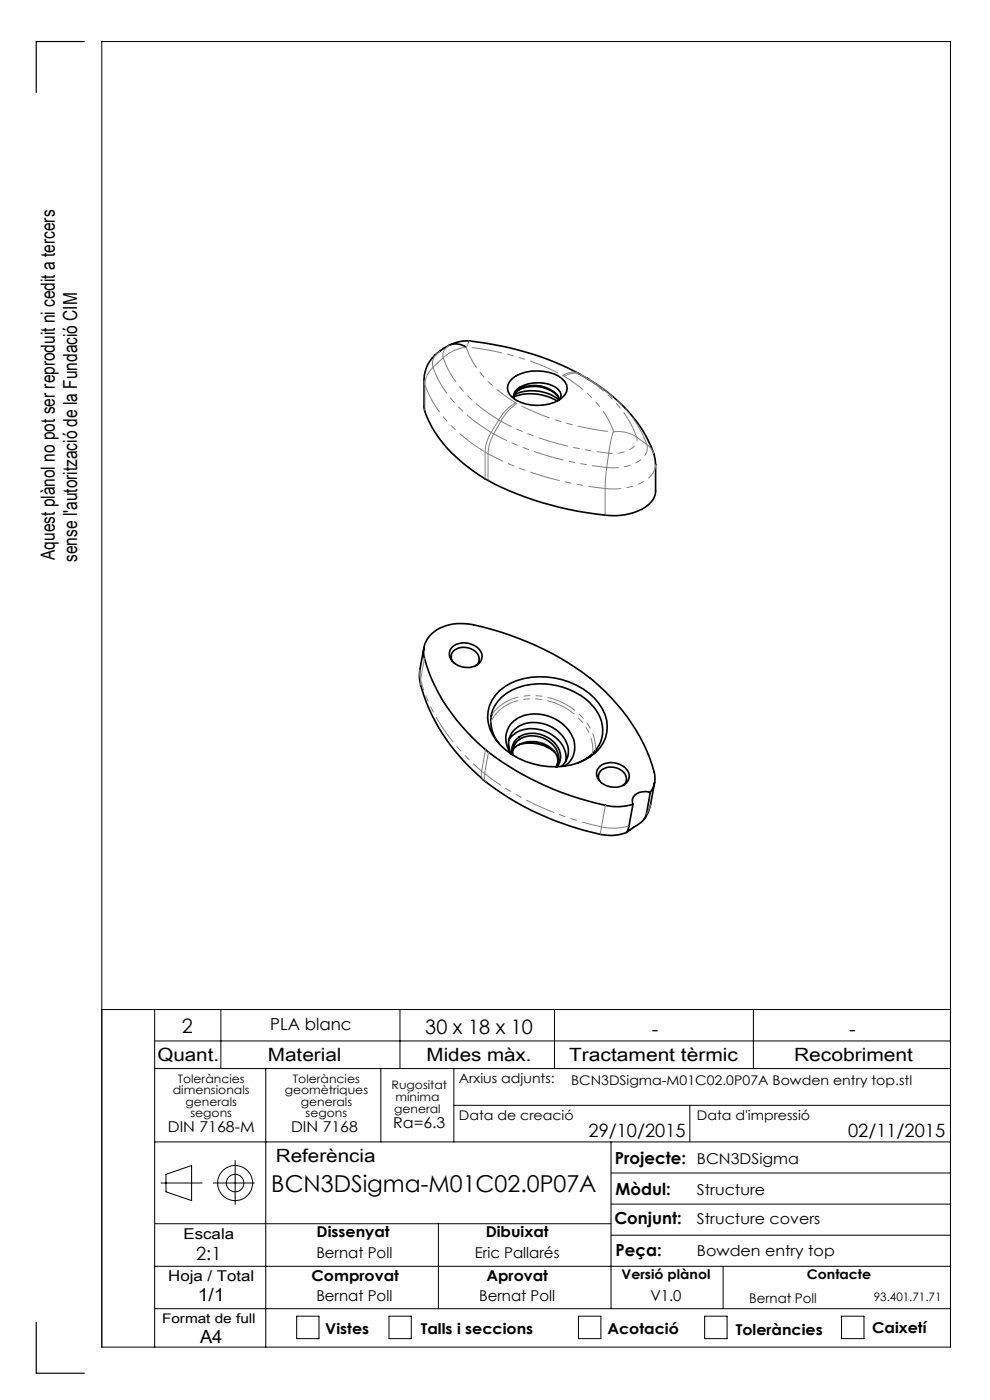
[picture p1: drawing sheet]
<svg xmlns="http://www.w3.org/2000/svg" width="210mm" height="297mm" viewBox="0 0 210 297" stroke-linecap="round" stroke-linejoin="round" font-family="sans-serif">
<g fill="none" stroke="#000" stroke-width=".21">
<path d="M21.6 214.2h180M32.8 214.2v71.6M46.8 214.2v12.5M84.8 214.2v12.5M117.6 214.2v12.5M159.8 214.2v12.5M32.8 220.8h168.8M32.8 226.7h168.8M56.4 226.7v59.1M80.8 226.7v15.5M96.3 226.7v15.5M96.3 234.5h105.3"/>
<path d="M146.3 234.5v7.7M32.8 259.6h96.8M32.8 242.2h168.8M34.1 251h8.8M35.2 249.1l5.4-1.8v7.4l-5.4-1.9zM45.3 251h8.7M49.9 246.2v9.3M93 259.6v18M129.6 242.2v35.4M129.6 255.4h72M129.6 248.8h72M32.8 277.6h168.8"/>
<path d="M32.8 268.6h168.8M62.9 279.2h4.8v4.8h-4.8zM82.5 279.2h4.7v4.8h-4.7zM122.7 279.2h4.8v4.8h-4.8zM129.6 262h72M149.5 279.2h4.7v4.8h-4.7zM153.4 268.6v9M178.5 279.2h4.8v4.8h-4.8zM21.6 285.8h180v-277h-180v277"/>
<circle cx="49.9" cy="251" r="3.7"/>
<circle cx="49.9" cy="251" r="1.86"/>
</g>
<path d="M17.9 8.8h-10.2v10.8M7.7 280.5v10.8h10.2" fill="none" stroke="#000" stroke-width=".25"/>
<g fill="none" stroke="#000" stroke-width=".35">
<path d="M95.6 73.1l.7-.3a6.7 6.7 0 0 1 3.4-.4 61.6 61.6 0 0 1 24.9 7.9M98.9 73.6a4.1 4.1 0 0 0-5.4 .8 7.6 7.6 0 0 0-3.5 6.2M108.7 80.3a9.4 9.4 0 0 1 10.5 0 2.45 2.45 0 0 1 0 4.1 9.2 9.2 0 0 1-10.5-.1 2.45 2.45 0 0 1 0-4zM109 84.6l-.1-.5a2.64 2.64 0 0 1 2.3-2.4 7 7 0 0 1 7.3 1l.5 1-.1 1M109.1 83.8a9 9 0 0 1 9.5 1.1M109.6 83a7 7 0 0 1 8.9 1.2M118.7 84.8a5.7 5.7 0 0 0-5.7-3 4 4 0 0 0-4.1 2.4 10.9 10.9 0 0 1 9.3 .9M124.6 80.3l.3 .2M124.9 80.5a30.2 30.2 0 0 1 13.9 16.3l.3 1.8v5.6a5.1 5.1 0 0 1-3.6 4.1 15 15 0 0 1-9.1 .7 63 63 0 0 1-23.5-7.4 29.4 29.4 0 0 1-12.4-13.2l-.5-2v-5.8M89.9 137.4l-.8 4.6a9.4 9.4 0 0 0 .8 5.6 43.1 43.1 0 0 0 21.3 23.5 66.7 66.7 0 0 0 16.2 5.9M96.1 137.2a4.1 4.1 0 0 1 6.1 1.7 2.51 2.51 0 0 1-2.6 2.7 3.8 3.8 0 0 1-4.3-2.7l.2-1.1zM96 140.3a1.87 1.87 0 0 1 1.3-2.8 3.4 3.4 0 0 1 4.3 1.9v.4a1.58 1.58 0 0 1-.7 1.4"/>
<path d="M104.4 151.6l-.2 .3M105.9 157.8a7.1 7.1 0 0 1 2.7-11.4 14.9 14.9 0 0 1 17.7 4.1 7.1 7.1 0 0 1-2.9 11l-.8 .4M105.9 146.5a14.9 14.9 0 0 1 14.9-1.8 11.9 11.9 0 0 1 7.9 8.1 7.8 7.8 0 0 1-4.7 8.5 16 16 0 0 1-18.8-4.3 7.5 7.5 0 0 1 .7-10.5zM107.9 156.9a6.3 6.3 0 0 1 7.6-1.8 6.4 6.4 0 0 1 4.6 6.2l-.1 .2M108.3 159.8a5.1 5.1 0 0 1 3.6-8.2 8.7 8.7 0 0 1 9.9 5.8 4.8 4.8 0 0 1-2 5.1M108.8 159.1a5.5 5.5 0 0 1 5.9-1.5 4.6 4.6 0 0 1 3.6 3.7l-.2 1M110.1 158a7.9 7.9 0 0 1 7.7 1.7M108.5 160a4.5 4.5 0 0 1 3.5-6.7 7.5 7.5 0 0 1 8.5 5.5 4.2 4.2 0 0 1-1.4 3.8M108.7 160.2a3.7 3.7 0 0 1 4.1-4.6 5.9 5.9 0 0 1 6.1 4.6l-.2 1.4-.5 1.1M108.8 160.2a3.6 3.6 0 0 1 4-4.1 5.6 5.6 0 0 1 5.7 4.5l-.1 1-.5 1.1M127.2 165.7a1.98 1.98 0 0 1 1.7-2.9 3.3 3.3 0 0 1 4 2.4l-.1 .7-.6 .7M127.3 162.6a4.1 4.1 0 0 1 6.2 1.7 2.51 2.51 0 0 1-2.7 2.7 3.8 3.8 0 0 1-4.3-2.7 1.96 1.96 0 0 1 .8-1.7z"/>
<path d="M134.3 170.6l-1 5.2a1.15 1.15 0 0 1-1.3 1.1l-2 .3-2.6-.2M137.9 168.1a5 5 0 0 0 .8-4.3 40.3 40.3 0 0 0-13.3-19.8 60.7 60.7 0 0 0-26.7-11.7 8.8 8.8 0 0 0-8 3.1 5.7 5.7 0 0 0-.2 5.7 41.7 41.7 0 0 0 12.9 18.3 61.8 61.8 0 0 0 26.5 11.7h2.3l2.1-.5M137.9 168.1a2.89 2.89 0 0 0-3.7 1.4l.1 1.1M137.9 168.1l-.8 4.6a4.9 4.9 0 0 1-2.8 2.8l-1.2 .9M138.9 166l-1 5.3-.5 1.2-.8 1.3"/>
</g>
<path d="M128.4 103.6a68.3 68.3 0 0 1-24.9-7.3" fill="none" stroke="#808080" stroke-width=".21" stroke-dasharray="6.3 1.3 1.3 1.3 1.3 1.3" stroke-dashoffset="2.8"/>
<g fill="none" stroke="#808080" stroke-width=".21" stroke-dasharray="6.3 1.3 1.3 1.3 1.3 1.3">
<path d="M91.9 77.9l2.1-2M93.3 74.5a3.1 3.1 0 0 0-1.4 3.4M94 75.9a8.5 8.5 0 0 1 4.9-2.2M94 75.9a2.5 2.5 0 0 1 1.3-2.7M98.9 73.6v.1M99 73.6h-.1M99.8 72.4l-.3 .1-.5 1.1M119.4 79.7a3.4 3.4 0 0 1 3.4-.5M119.7 79.8l-.3-.1M119.7 79.8a3.7 3.7 0 0 1 3.6-.3M123 79.4l.3 .1M123.3 79.5l1.6 .9"/>
<path d="M90.1 81.6a5.1 5.1 0 0 1 1.8-3.7M90.1 81.6v5.6M90.1 81.6l-.1-1M102.9 95.9a8.4 8.4 0 0 1 1.3-4.2M102.9 95.9v5.7M103.5 96.3a9 9 0 0 1 1.2-4.2M103.5 96.3v5.6M103.5 96.3l-.6-.4M104.2 91.7l.5 .4M104.2 91.7l1.6-2.6M104.7 92.1l1.5-2.7M105.8 89.1a10 10 0 0 1 3.6-3.7"/>
<path d="M106.2 89.4a10.2 10.2 0 0 1 3.4-3.8M106.2 89.4l-.4-.3M109.4 85.4l.2 .2M129.1 96.1l-.4 3.1M130.1 91.7l-1 4.4M130.1 91.7l.1-.1M130.2 91.6a7 7 0 0 1 4.8 1.1M135 92.7l2.2 1.6M138.7 96.3l-.5-1-1-1M128.4 103.6l.3-4.4M128.4 103.6v5.7M89.1 142l-.1 1 .2 1.2"/>
<path d="M89.2 144.2l.8-4.6M89.2 144.2v1.1M104.4 151.6l1-1.3 1.2-.9M106.8 150l-1.6 1.5-1.1 1.7M102.2 163.6l.6 .5M102.2 163.6l.8-4.6M102.2 163.6l-.1 1.1 .4 .7M102.8 164.1l.8-4.6M102.8 164.1l-.1 1 .5 .8M127.6 175.4l.8-4.6M127.6 175.4a11.4 11.4 0 0 0 5.8-.2M127.6 175.4l-.2 1.6"/>
<path d="M137.1 172.7l.7-1.2 .2-.9"/>
</g>
<path d="M104.7 92.1a65.9 65.9 0 0 0 24 7.1" fill="none" stroke="#808080" stroke-width=".21" stroke-dasharray="6.3 1.3 1.3 1.3 1.3 1.3" stroke-dashoffset="3.3"/>
<path d="M128.7 99.2a9.5 9.5 0 0 0 8-2.4l.6-1.2-.1-1.3M129.1 96.1a62.9 62.9 0 0 1-22.9-6.7" fill="none" stroke="#808080" stroke-width=".21" stroke-dasharray="6.3 1.3 1.3 1.3 1.3 1.3" stroke-dashoffset="3.9"/>
<path d="M119.4 79.7a55.7 55.7 0 0 0-20.4-6.1M109.6 85.6a55.7 55.7 0 0 0 20.5 6.1" fill="none" stroke="#808080" stroke-width=".21" stroke-dasharray="6.3 1.3 1.3 1.3 1.3 1.3" stroke-dashoffset="-1.2"/>
<path d="M139.1 98.5a5 5 0 0 1-3.6 4.2 14.3 14.3 0 0 1-7.1 .9M125.7 159.9a10.7 10.7 0 0 0-6.6-10.2 12.6 12.6 0 0 0-12.3 .3" fill="none" stroke="#808080" stroke-width=".21" stroke-dasharray="6.3 1.3 1.3 1.3 1.3 1.3" stroke-dashoffset="3"/>
<path d="M135 92.7a2.41 2.41 0 0 1-1.8 2.9l-1.6 .5h-2.5" fill="none" stroke="#808080" stroke-width=".21" stroke-dasharray="6.3 1.3 1.3 1.3 1.3 1.3" stroke-dashoffset="5.6"/>
<path d="M98.9 73.7a23 23 0 0 0 10.5 11.7M130.2 91.6a23 23 0 0 0-10.5-11.8" fill="none" stroke="#808080" stroke-width=".21" stroke-dasharray="6.3 1.3 1.3 1.3 1.3 1.3" stroke-dashoffset="1.5"/>
<path d="M123.3 79.5a26 26 0 0 1 11.7 13.2M105.8 89.1a26 26 0 0 1-11.8-13.2" fill="none" stroke="#808080" stroke-width=".21" stroke-dasharray="6.3 1.3 1.3 1.3 1.3 1.3" stroke-dashoffset=".5"/>
<path d="M91.9 77.9a27.3 27.3 0 0 0 12.3 13.8M137.2 94.3a27.3 27.3 0 0 0-12.3-13.9" fill="none" stroke="#808080" stroke-width=".21" stroke-dasharray="6.3 1.3 1.3 1.3 1.3 1.3" stroke-dashoffset=".1"/>
<path d="M102.9 95.9a29.5 29.5 0 0 1-12.3-13.2l-.5-1.1" fill="none" stroke="#808080" stroke-width=".21" stroke-dasharray="6.3 1.3 1.3 1.3 1.3 1.3" stroke-dashoffset="-.3"/>
<path d="M102.8 164.1a62.4 62.4 0 0 0 24.8 11.3" fill="none" stroke="#808080" stroke-width=".21" stroke-dasharray="6.3 1.3 1.3 1.3 1.3 1.3" stroke-dashoffset="2.1"/>
<path d="M106.6 149.4a13.6 13.6 0 0 1 15.7 1.6 10.3 10.3 0 0 1 4 8.2" fill="none" stroke="#808080" stroke-width=".21" stroke-dasharray="6.3 1.3 1.3 1.3 1.3 1.3" stroke-dashoffset="2.7"/>
<path d="M89.2 144.2a39.5 39.5 0 0 0 13 19.4" fill="none" stroke="#808080" stroke-width=".21" stroke-dasharray="6.3 1.3 1.3 1.3 1.3 1.3" stroke-dashoffset="4"/>
<text font-size="4.9" x="57.6" y="253">BCN3DSigma-M01C02.0P07A</text>
<g font-size="4.2">
<text x="38.6" y="219">2</text>
<text x="90.2" y="219.4">30 x 18 x 10</text>
<text x="138.3" y="219.7">-</text>
<text x="180.1" y="219.7">-</text>
</g>
<g font-size="4.1">
<text x="11.6" y="118.8" transform="rotate(-90 11.6 118.8)">Aquest plànol no pot ser reproduit ni cedit a tercers</text>
<text x="16.3" y="119.2" transform="rotate(-90 16.3 119.2)">sense l'autorització de la Fundació CIM</text>
</g>
<g font-size="3.9">
<text x="33.4" y="225">Quant.</text>
<text x="56.8" y="225">Material</text>
<text x="90.5" y="225">Mides màx.</text>
<text x="120.7" y="225">Tractament tèrmic</text>
<text x="168.4" y="225">Recobriment</text>
<text x="124.8" y="241.3">29/10/2015</text>
<text x="179.9" y="241.3">02/11/2015</text>
<text x="58.5" y="246.5">Referència</text>
<text x="41.6" y="267.2">2:1</text>
<text x="41.9" y="276.1">1/1</text>
<text x="42.4" y="284.9">A4</text>
</g>
<g font-size="3.5">
<text x="57.3" y="218.6">PLA blanc</text>
<text x="130.5" y="246.8">Projecte:</text>
<text x="130.6" y="253.4">Mòdul:</text>
<text x="130.3" y="259.8">Conjunt:</text>
<text x="130.6" y="266.4">Peça:</text>
</g>
<g font-size="3.2">
<text x="83.4" y="239.3">Ra=6.3</text>
<text x="35.6" y="240.1">DIN 7168-M</text>
<text x="61.7" y="240.1">DIN 7168</text>
<text x="147.8" y="246.8">BCN3DSigma</text>
<text x="147.8" y="253.4">Structure</text>
<text x="38.9" y="262.9">Escala</text>
<text x="67.2" y="262.5">Dissenyat</text>
<text x="103" y="262.5">Dibuixat</text>
<text x="147.8" y="259.8">Structure covers</text>
<text x="67.1" y="266.8">Bernat Poll</text>
<text x="100.7" y="266.8">Eric Pallarés</text>
<text x="147.8" y="266.4">Bowden entry top</text>
<text x="35.7" y="271.7">Hoja / Total</text>
<text x="66.1" y="271.7">Comprovat</text>
<text x="103.2" y="271.7">Aprovat</text>
<text x="67.1" y="276.1">Bernat Poll</text>
<text x="101.6" y="276.1">Bernat Poll</text>
<text x="138" y="276.1">V1.0</text>
<text x="69" y="283.1">Vistes</text>
<text x="89.3" y="283.1">Talls i seccions</text>
<text x="128.8" y="283.1">Acotació</text>
<text x="156.1" y="283.2">Toleràncies</text>
<text x="185" y="282.8">Caixetí</text>
</g>
<g font-size="2.8">
<text x="97.3" y="229.6">Arxius adjunts:</text>
<text x="121.1" y="230.2">BCN3DSigma-M01C02.0P07A Bowden entry top.stl</text>
<text x="97.3" y="237.7">Data de creació</text>
<text x="147.8" y="237.7">Data d'impressió</text>
<text x="131.8" y="271.4">Versió plànol</text>
<text x="171.2" y="271.4">Contacte</text>
<text x="34.4" y="280.7">Format de full</text>
<text x="158.9" y="276.3">Bernat Poll</text>
</g>
<g font-size="2.5">
<text x="36.7" y="232.1">dimensionals</text>
<text x="37.7" y="229.6">Toleràncies</text>
<text x="60.4" y="232.1">geomètriques</text>
<text x="62.1" y="229.6">Toleràncies</text>
<text x="83.1" y="231">Rugositat</text>
<text x="83.9" y="233.5">mínima</text>
<text x="39.4" y="234.6">generals</text>
<text x="40.4" y="237.1">segons</text>
<text x="63.8" y="234.6">generals</text>
<text x="64.8" y="237.1">segons</text>
<text x="83.6" y="236.2">general</text>
<text x="185.4" y="276.1">93.401.71.71</text>
</g>
</svg>
